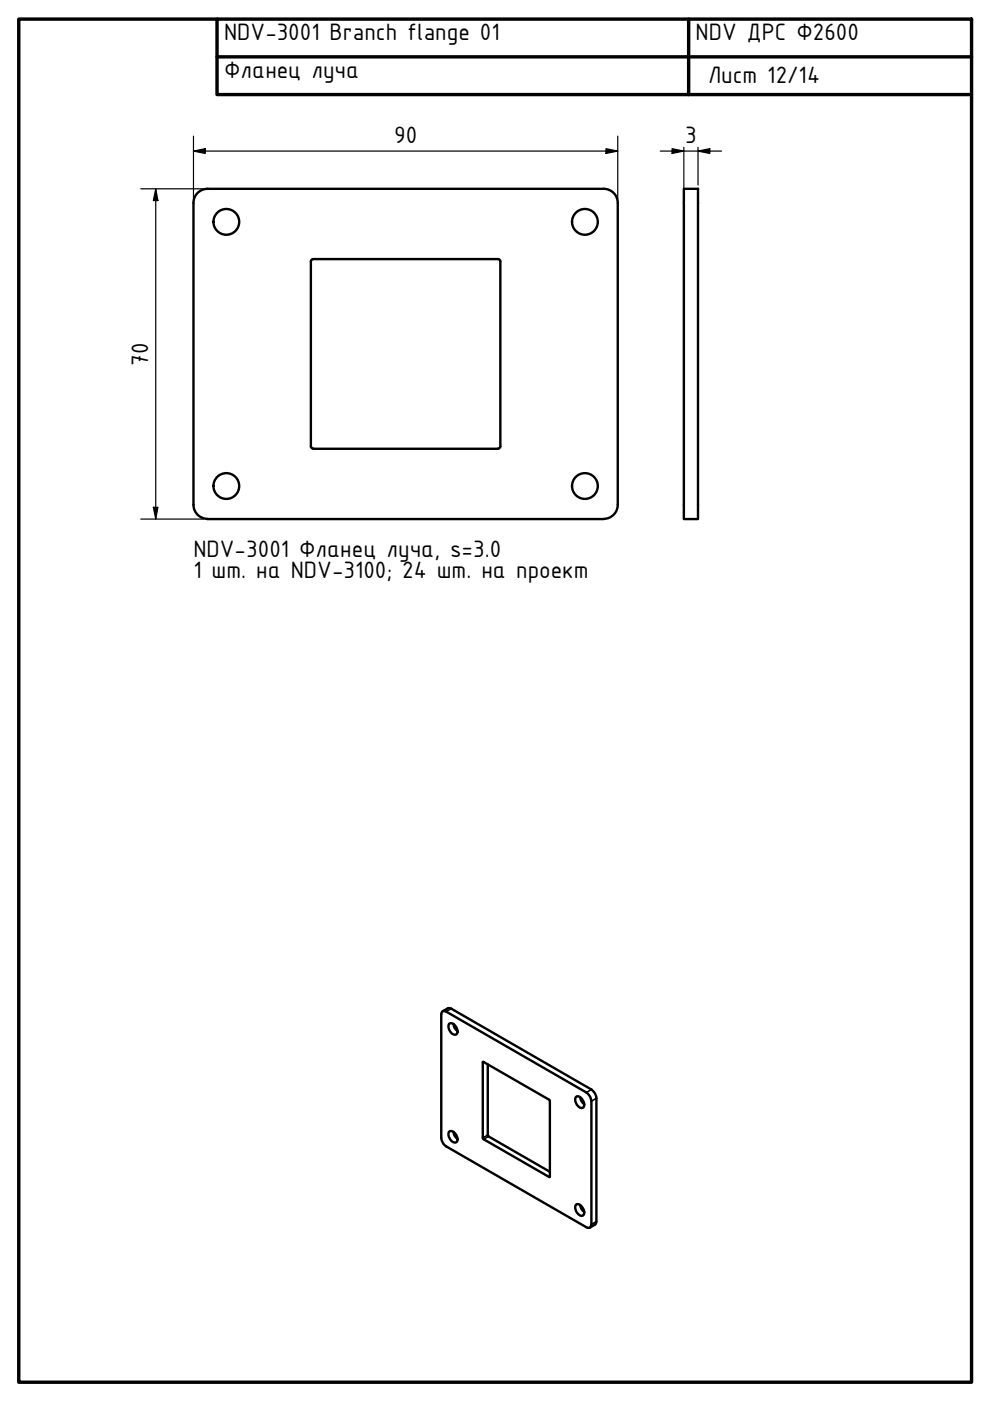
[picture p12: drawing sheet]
<svg xmlns="http://www.w3.org/2000/svg" width="210mm" height="297mm" viewBox="0 0 210 297" stroke-linecap="round" stroke-linejoin="round" font-family="sans-serif">
<!-- layer: Visible (ISO) -->
<g fill="none" stroke="#000" stroke-width=".51">
<path d="M145 40h3v70.1h-3zM65.9 94.6l.1-39.4 .4-.3h39.2l.2 .1 .3 .4v39.2M65.9 94.6l.1 .3 .4 .2M66.4 95.2h39.2M106.1 94.6l-.3 .4-.2 .1M41 107a2.98 2.98 0 0 0 3 3M41 107v-64a2.98 2.98 0 0 1 3-3h84a2.98 2.98 0 0 1 3 3v64M44 110.1h84M131 107a2.98 2.98 0 0 1-3 3M93.8 214.5l.2-.1 .6 .1 29.7 17.1a2.57 2.57 0 0 1 1.1 1.9l-.1 26.5a.6 .6 0 0 1-1 .2l-29.7-17.1a2.25 2.25 0 0 1-1-1.9v-26.1zM93.9 214.4l1.3-.7 .5 .2 30 17.4a2.4 2.4 0 0 1 .7 1.6v26.1l-.1 .5-1.2 .8M95.2 217.1a1.27 1.27 0 0 1 1.7 1.2l.1 .4-.2 .6a1.63 1.63 0 0 1-1.6-2.2z"/>
<path d="M96.1 217.1a1.92 1.92 0 0 0 .9 1.5M95.2 239.9a1.33 1.33 0 0 1 1.7 1.2l.1 .5-.2 .6a1.63 1.63 0 0 1-1.6-2.3zM96.1 240a1.92 1.92 0 0 0 .9 1.5M102.4 225.1l14.1 8.2v16.3l-14.1-8.2zM103.4 225.7l.1 15.1 13.1 7.6M122.1 232.6a.81 .81 0 0 1 1.2 .3 1.5 1.5 0 0 1 .3 2 1.59 1.59 0 0 1-1.6-2zM123 232.6a2.37 2.37 0 0 0 .9 1.5M122.1 255.5a.81 .81 0 0 1 1.2 .3 1.5 1.5 0 0 1 .3 1.9 1.59 1.59 0 0 1-1.6-1.9zM123 255.5a2.37 2.37 0 0 0 .9 1.5"/>
<circle cx="48" cy="47" r="2.73"/>
<circle cx="124" cy="47" r="2.73"/>
<circle cx="48" cy="103" r="2.73"/>
<circle cx="124" cy="103" r="2.73"/>
</g>
<!-- layer: Visible Narrow (ISO) -->
<path d="M95.7 213.9l-1.1 .6M102.5 225.2h-.1M125.4 231l-1.1 .6M126.4 232.9l-1 .6M103.4 240.7l-1 .5M103.6 240.9l-1.1 .6M116.6 249.5h-.2M126.4 259l-1 .6" fill="none" stroke="#000" stroke-width=".34"/>
<!-- layer: Border (ISO) -->
<path d="M4 4h202v289.1h-202zM46 4v16.1h160M46 12.1h160M146 4v16.1" fill="none" stroke="#000" stroke-width=".72"/>
<!-- layer: Dimension (ISO) -->
<g fill="none" stroke="#000" stroke-width=".25">
<path d="M41 32l2.5-.5v1zM41 32h90M41 28.9v13.3M128.5 31.5l2.5 .5-2.5 .5zM131 28.9v13.3M140 32h13M142.5 31.5l2.5 .5-2.5 .5zM145 31.2v75M148 32l2.5-.5v1zM148 31.2v8M29.8 40h13.4M33 40l.5 2.5h-1z"/>
<path d="M33 40v70.1M29.8 110.1h13.4M32.5 107.6h1l-.5 2.5z"/>
</g>
<path d="M41 32l2.5-.5v1zM128.5 31.5l2.5 .5-2.5 .5zM142.5 31.5l2.5 .5-2.5 .5zM148 32l2.5-.5v1zM33 40l.5 2.5h-1zM32.5 107.6h1l-.5 2.5z" fill="#000"/>
<g font-size="5.4">
<text x="47.5" y="8.5">NDV-3001 Branch flange 01</text>
<text x="147.5" y="8.5">NDV ДРС Ф2600</text>
<text x="47.5" y="16.5">Фланец луча</text>
<text x="150.1" y="17.6">Лист 12/14</text>
<text x="83.6" y="30.4">90</text>
<text x="145.3" y="30.4">3</text>
<text x="31.4" y="77.5" transform="rotate(-90 31.4 77.5)">70</text>
<text x="41" y="118.1">NDV-3001 Фланец луча, s=3.0</text>
<text x="41" y="122.5">1 шт. на NDV-3100; 24 шт. на проект</text>
</g>
</svg>
